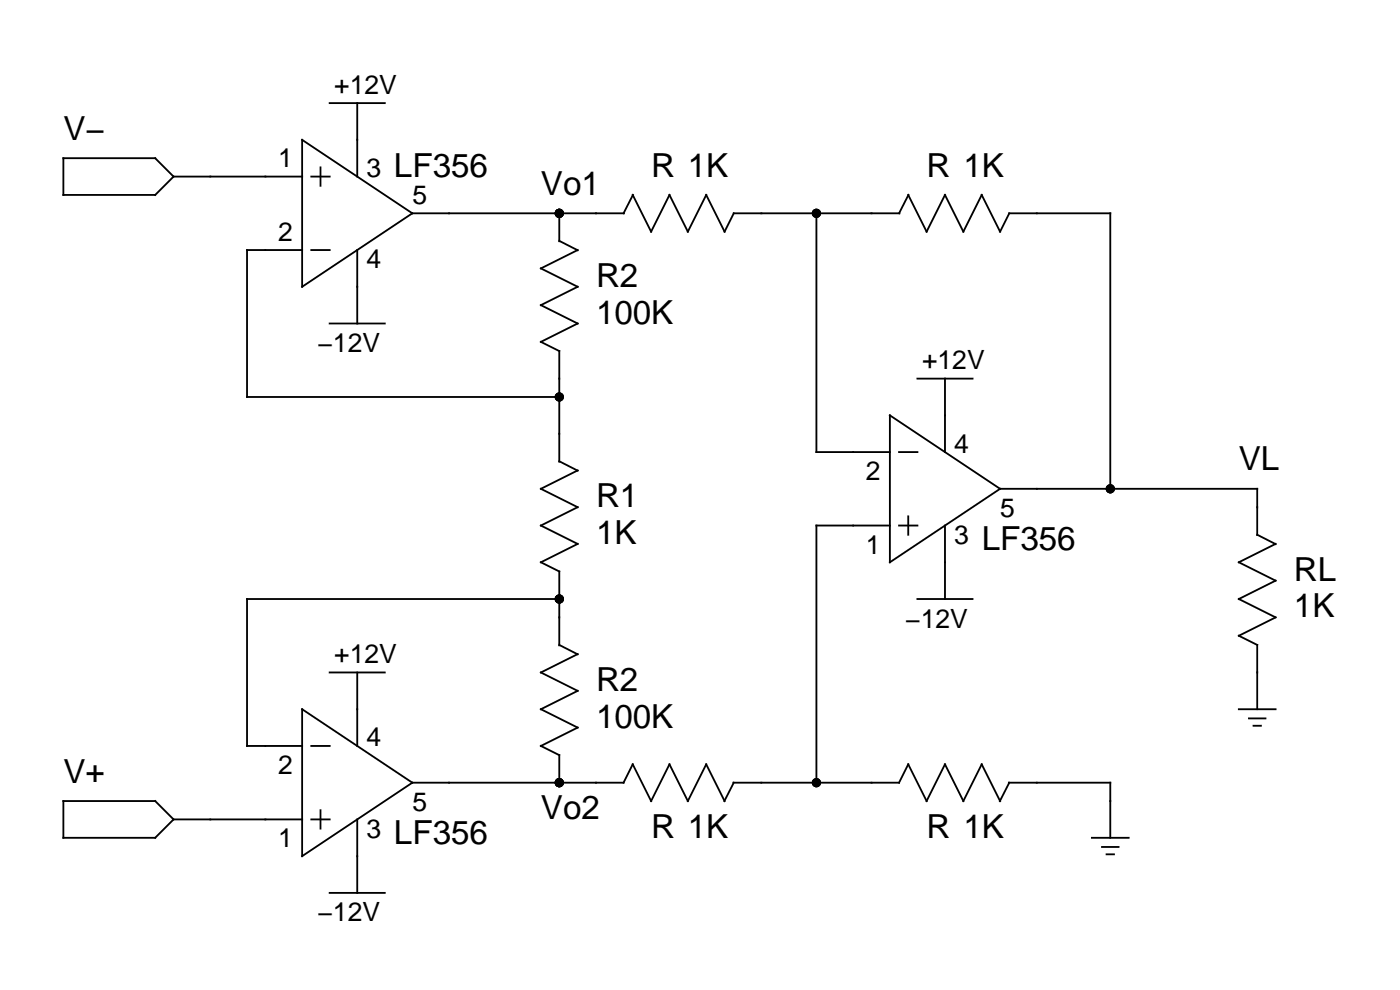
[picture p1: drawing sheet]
<svg xmlns="http://www.w3.org/2000/svg" width="148mm" height="105mm" viewBox="0 0 148 105" stroke-linecap="round" stroke-linejoin="round" font-family="sans-serif">
<g fill="none" stroke="#000" stroke-width=".19">
<path d="M6.7 16.7h9.7l2 2-2 1.9h-9.7zM18.4 18.7h13.6M32 14.8l11.6 7.8-11.6 7.8zM32.9 18.7h2M33.9 17.7v2M34.9 10.9h5.8M37.8 10.9v7.8M32 26.5h-5.9v15.5h33.1M32.9 26.5h2M34.9 34.2h5.8M37.8 26.5v7.7M43.6 22.6h22.4"/>
<path d="M59.2 22.6v2.9M59.2 25.5l1.9 1M61.1 26.5l-3.9 1.9 3.9 2-3.9 1.9 3.9 1.9-3.9 2 2 1v11.7M67 20.6l1.9 3.9 2-3.9 1.9 3.9 1.9-3.9 2 3.9 1-1.9h17.5M67 20.6l-1 2M86.4 22.6v25.2h7.8M96.1 20.6l2 3.9 1.9-3.9 2 3.9 1.9-3.9 1.9 3.9 1-1.9h10.7v29.1M96.1 20.6l-.9 2M59.2 48.8l1.9 1-3.9 1.9 3.9 2-3.9 1.9 3.9 2-3.9 1.9 2 1v7.8M94.2 44l11.6 7.7-11.6 7.8zM94.2 55.6h-7.8v27.2M95.2 55.6h1.9"/>
<path d="M95.2 47.8h1.9M96.1 54.6v2M97.1 40.1h5.8M100 40.1v7.7M100 55.6v7.8M105.8 51.7h27.3v4.9M133.1 56.6l1.9 1-3.9 1.9 3.9 2-3.9 1.9 3.9 1.9-3.9 2 2 1v6.8M32 75.1l11.6 7.7-11.6 7.8zM32.9 78.9h2M34.9 71.2h5.8M37.8 71.2v7.7M59.2 63.4h-33.1v15.5h5.9"/>
<path d="M59.2 68.3l1.9 .9-3.9 2 3.9 1.9-3.9 2 3.9 1.9-3.9 1.9 2 1v2.9M97.1 63.4h5.8M131.1 75.1h3.9M132.2 76h1.7M132.7 76.8h.7M6.7 84.8h9.7l2 1.9-2 2h-9.7zM18.4 86.7h13.6M32.9 86.7h2M33.9 85.8v1.9M34.9 94.5h5.8M37.8 86.7v7.8M43.6 82.8h22.4l1-1.9 1.9 3.9 2-3.9 1.9 3.9 1.9-3.9 2 3.9"/>
<path d="M77.6 82.8h17.6l.9-1.9 2 3.9 1.9-3.9 2 3.9 1.9-3.9 1.9 3.9M77.7 82.8l-1 2M106.8 82.8h10.7v5.9M106.8 82.8l-1 2M115.6 88.7h3.8M116.6 89.6h1.8M117.1 90.4h.8"/>
</g>
<g fill="#000">
<circle cx="59.2" cy="22.6" r=".49"/>
<circle cx="86.4" cy="22.6" r=".49"/>
<circle cx="59.2" cy="42" r=".49"/>
<circle cx="117.5" cy="51.7" r=".49"/>
<circle cx="59.2" cy="63.4" r=".49"/>
<circle cx="59.2" cy="82.8" r=".49"/>
<circle cx="86.4" cy="82.8" r=".49"/>
</g>
<g font-size="3.5">
<text x="6.7" y="14.8">V−</text>
<text x="41.7" y="18.7">LF356</text>
<text x="57.2" y="20.6">Vo1</text>
<text x="68.9" y="18.7">R 1K</text>
<text x="98.1" y="18.7">R 1K</text>
<text x="63.1" y="30.4">R2</text>
<text x="63.1" y="34.2">100K</text>
<text x="63.1" y="53.7">R1</text>
<text x="131.1" y="49.8">VL</text>
<text x="63.1" y="57.6">1K</text>
<text x="103.9" y="58.2">LF356</text>
<text x="136.9" y="61.5">RL</text>
<text x="136.9" y="65.3">1K</text>
<text x="63.1" y="73.1">R2</text>
<text x="63.1" y="77">100K</text>
<text x="6.7" y="82.8">V+</text>
<text x="41.7" y="89.3">LF356</text>
<text x="57.2" y="86.7">Vo2</text>
<text x="68.9" y="88.7">R 1K</text>
<text x="98.1" y="88.7">R 1K</text>
</g>
<g font-size="2.8">
<text x="35.4" y="9.9">+12V</text>
<text x="29.4" y="17.7">1</text>
<text x="38.8" y="18.7">3</text>
<text x="43.6" y="21.6">5</text>
<text x="29.4" y="25.5">2</text>
<text x="38.8" y="28.4">4</text>
<text x="33.6" y="37.3">−12V</text>
<text x="97.6" y="39.1">+12V</text>
<text x="101" y="47.9">4</text>
<text x="91.6" y="50.8">2</text>
<text x="91.6" y="58.6">1</text>
<text x="101" y="57.6">3</text>
<text x="105.8" y="54.7">5</text>
<text x="35.4" y="70.2">+12V</text>
<text x="95.8" y="66.4">−12V</text>
<text x="29.4" y="81.9">2</text>
<text x="38.8" y="79">4</text>
<text x="29.4" y="89.7">1</text>
<text x="38.8" y="88.7">3</text>
<text x="43.6" y="85.8">5</text>
<text x="33.6" y="97.5">−12V</text>
</g>
</svg>
